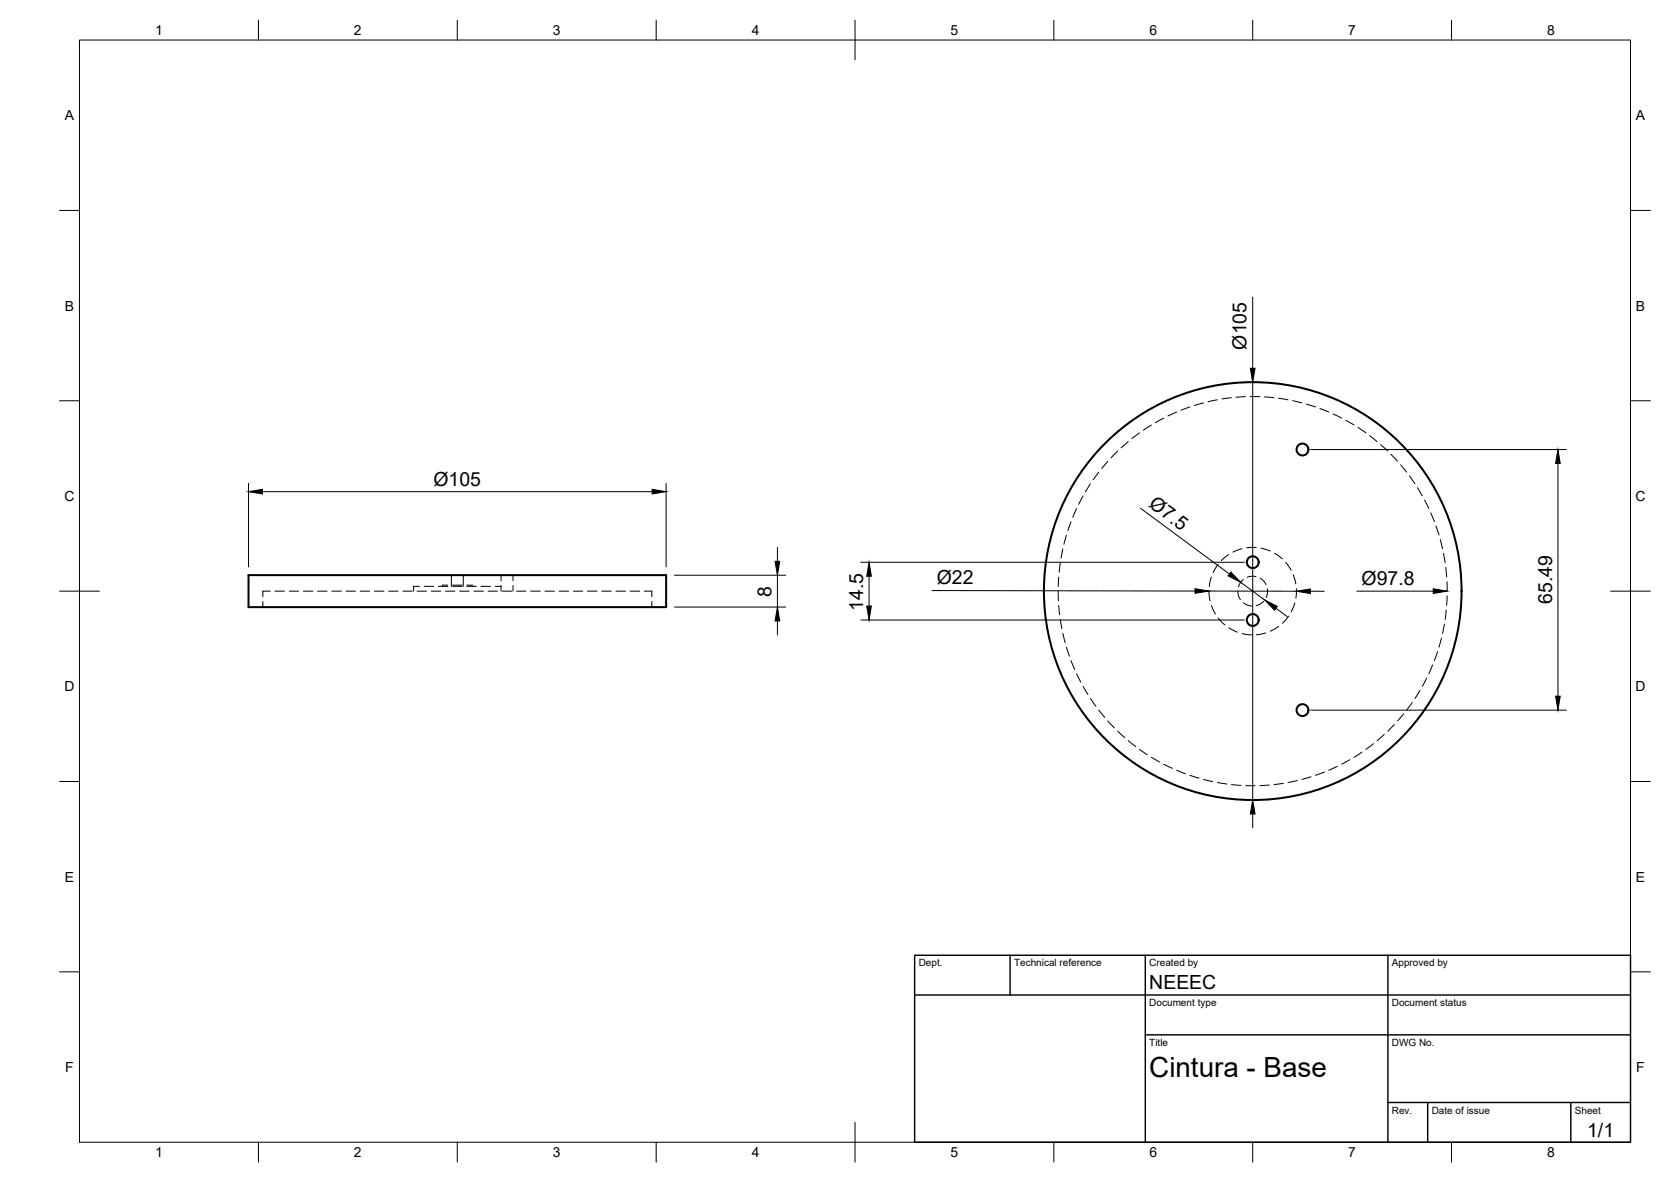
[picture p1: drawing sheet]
<svg xmlns="http://www.w3.org/2000/svg" width="420mm" height="297mm" viewBox="0 0 420 297" stroke-linecap="round" stroke-linejoin="round" font-family="sans-serif">
<!-- layer: Hidden -->
<g fill="none" stroke="#000" stroke-width=".25">
<path d="M309.6 100l-2.3 .3M313.2 99.7l-2.4 .1M314.4 99.7h2.4M317.9 99.7l2.4 .2M276.3 118.7l-1.5 1.9M278.6 115.9l-1.6 1.9M281 113.4l-1.6 1.6M283.7 111l-1.8 1.6M286.5 108.8l-1.9 1.4M289.5 106.8l-2 1.3M292.6 105.1l-2.1 1.1M295.8 103.6l-2.1 .9"/>
<path d="M299.2 102.3l-2.3 .8M302.6 101.2l-2.3 .7M306.1 100.5l-2.4 .5M321.5 100.1l2.3 .4M325 100.7l2.3 .5M328.5 101.5l2.3 .8M331.9 102.7l2.2 .8M335.2 104l2.1 1.1M338.4 105.6l2 1.2M341.5 107.4l1.9 1.4M344.4 109.5l1.8 1.5M347.2 111.7l1.7 1.6"/>
<path d="M349.8 114.2l1.6 1.7M352.2 116.8l1.5 1.8M354.4 119.6l1.4 2M267.3 138l-.5 2.3M268.1 134.5l-.6 2.3M269.3 131.1l-.8 2.3M270.7 127.8l-1 2.2M272.3 124.6l-1.1 2.1M274.2 121.6l-1.3 2M308.9 139.4l-1.8 1.5M312.3 137.9l-2.3 .9M315.9 137.6l-2.4 .1"/>
<path d="M317.1 137.8l2.3 .7M320.5 139l1.9 1.4M356.4 122.6l1.2 2M358.2 125.7l1.1 2.1M359.7 128.9l1 2.2M361.1 132.2l.7 2.3M362.1 135.6l.6 2.3M363 139.1l.4 2.3M66.1 151.2v1.4M68 148.6h-1.9v1.4M69.2 148.6h2.3M72.7 148.6h2.4"/>
<path d="M76.3 148.6h2.4M79.9 148.6h2.4M83.4 148.6h2.4M87 148.6h2.4M90.6 148.6h2.4M94.1 148.6h2.4M97.7 148.6h2.4M101.3 148.6h2.4M104.9 148.6h2.4M105.5 147.3h-1.5v1.3M106.7 147.3h2.3M108.4 148.6h2.4"/>
<path d="M110.2 147.3h2.4M112 148.6h2.4M112.6 147.1h-1.4v.2M113.5 144.5v2.8M113.8 147.3h2.4M113.8 147.1h2.4M115.6 148.6h2.4M116.5 144.5v2.8M117.4 147.3h2.4M117.4 147.1h1.3v.2M119.1 148.6h2.4M120.9 147.3h2.4"/>
<path d="M122.7 148.6h2.4M124.5 147.3h1.5M126 144.5v1.5M126 147.1v1.5M126.3 148.6h2.4M129 144.5v1.5M129 147.1v1.5M129.9 148.6h2.3M133.4 148.6h2.4M137 148.6h2.4M140.6 148.6h2.4M144.2 148.6h2.3"/>
<path d="M147.7 148.6h2.4M151.3 148.6h2.4M154.9 148.6h2.3M158.5 148.6h2.3M162 148.6h1.9v1.4M163.9 151.2v1.4M266.1 148.6v2.3M266.2 152.1l.2 2.4M266.2 145l-.1 2.4M266.6 155.7l.4 2.3M266.6 141.5l-.3 2.3M267.3 159.2l.5 2.3"/>
<path d="M304 148.6l.2 2.4M304.6 145l-.5 2.4M304.6 152.1l1 2.2M306.3 155.3l1.7 1.7M306.3 141.8l-1.3 2.1M309 157.8l2.1 1.1M311.2 148.6l.2 1.1 .5 1M312.3 159.2l2.4 .3M312.6 145.6l-.7 .8-.5 1.1M312.7 151.5l.9 .5 1.1 .3M315.8 144.9l-1.1-.1-1.1 .3M316.8 145.3l.9 .7 .6 .9"/>
<path d="M317.7 151.1l-.8 .7-1.1 .4M318.3 159.1l-2.4 .4M318.7 148v1.1l-.3 1.1M321.5 157.4l-2.1 1.2M323.3 141.3l1.4 2M324 154.8l-1.6 1.8M325.2 144.4l.6 2.3M325.6 151.5l-.9 2.3M326 147.9l-.2 2.5M363.2 156.9l-.5 2.3M363.5 142.6l.2 2.4M363.6 153.3l-.2 2.4"/>
<path d="M363.8 146.2l.1 2.3M363.9 149.7l-.2 2.4M268.1 162.7l.8 2.2M269.3 166l.9 2.2M270.7 169.3l1.1 2.1M272.3 172.5l1.3 2M274.2 175.5l1.4 2M276.3 178.4l1.5 1.9M353 179.4l-1.6 1.8M355.1 176.5l-1.4 1.9M357 173.5l-1.2 2M358.8 170.4l-1.2 2.1"/>
<path d="M360.2 167.1l-.9 2.2M361.5 163.8l-.8 2.2M362.5 160.3l-.7 2.3M278.6 181.2l1.6 1.7M281.1 183.8l1.7 1.6M283.7 186.1l1.9 1.5M286.5 188.3l2 1.4M289.5 190.3l2.1 1.2M292.6 192.1l2.2 1M295.9 193.6l2.2 .8M299.2 194.8l2.3 .7M302.6 195.9l2.3 .5"/>
<path d="M306.1 196.6l2.4 .4M309.6 197.2l2.4 .2M313.2 197.4h2.4M319.2 197.3l-2.4 .1M322.7 196.9l-2.4 .3M326.2 196.2l-2.3 .4M329.6 195.2l-2.2 .7M333 194l-2.2 .8M336.3 192.6l-2.2 1M339.4 190.9l-2 1.1M342.5 189l-2 1.3M345.4 186.9l-1.9 1.4"/>
<path d="M348.1 184.6l-1.8 1.5M350.6 182.1l-1.7 1.7"/>
</g>
<!-- layer: Visible -->
<g fill="none" stroke="#000" stroke-width=".51">
<path d="M62.5 144.5h105v8.1h-105z"/>
<circle cx="327.5" cy="113" r="1.49"/>
<circle cx="315" cy="148.5" r="52.5"/>
<circle cx="315" cy="155.8" r="1.49"/>
<circle cx="315" cy="141.3" r="1.49"/>
<circle cx="327.5" cy="178.5" r="1.49"/>
</g>
<!-- layer: BORDER -->
<g fill="none" stroke="#000" stroke-width=".25">
<path d="M20 10.1h390v276.9h-390zM65 5.1v5M115 5.1v5M165 5.1v5M215 5.1v10M265 5.1v5M315 5.1v5M365 5.1v5M15 52.9h5M410 52.9h5M15 100.7h5M410 100.7h5"/>
<path d="M15 148.6h10M405 148.6h10M15 196.4h5M410 196.4h5M15 244.2h5M410 244.2h5M65 287v5M115 287v5M165 287v5M215 282.1v9.9M265 287v5M315 287v5"/>
<path d="M365 287v5"/>
</g>
<!-- layer: TITLEBLOCK -->
<path d="M230 240.1h180v46.9h-180zM230 250h180M254 240.1v9.9M288 240.1v46.9M349 240.1v46.9M288 260.1h122M349 277.1h61M359 277.1v9.9M395 277.1v9.9" fill="none" stroke="#000" stroke-width=".36"/>
<!-- layer: FD_Dimensions -->
<g fill="none" stroke="#000" stroke-width=".25">
<path d="M315 74.7v17.8M315 96.1v104.9M329.6 113h64.2M391.7 116.5v58.4M62.5 121.5v21M66 123.6h98M167.5 121.5v21M195.5 137.5v3.6M286.8 127.7l22.3 16.6M169.6 144.6h28M169.6 152.6h28M195.5 144.6v8"/>
<path d="M195.5 156v3.6M216.4 141.3h96.5M216.4 155.8h96.5M218.5 144.8v7.5M234.3 148.4l66.2 .1M304 148.5l22 .1M312 146.3l6 4.5M320.8 152.9l2.8 2M329.5 148.6h3.5M341.2 148.6h19.2M329.6 178.5h64.2M315 204.6v3.5"/>
</g>
<g fill="#000" stroke="#000" stroke-width=".25">
<path d="M314.4 92.5h1.2l-.6 3.6zM391.7 113l.6 3.5h-1.2zM62.5 123.6l3.5-.6v1.1zM164 123l3.5 .6-3.5 .5zM194.9 141.1h1.1l-.5 3.5zM195.5 152.6l.5 3.4h-1.1zM218.5 141.3l.6 3.5h-1.2zM217.9 152.3h1.2l-.6 3.5zM300.5 147.9l3.5 .6-3.5 .6zM309.5 143.8l2.5 2.5-3.2-1.6zM318 150.8l3.2 1.6-.7 .9zM326 148.6l3.5-.6v1.2z"/>
<path d="M360.4 148l3.5 .6-3.5 .5zM391.1 174.9h1.2l-.6 3.6zM315 201l.6 3.6h-1.2z"/>
</g>
<text font-size="7" x="289" y="270.6">Cintura - Base</text>
<g font-size="4.9">
<text x="313.4" y="87.8" transform="rotate(-90 313.4 87.8)">Ø105</text>
<text x="109" y="122">Ø105</text>
<text x="288.6" y="127.2" transform="rotate(36 288.6 127.2)">Ø7.5</text>
<text x="194" y="149.9" transform="rotate(-90 194 149.9)">8</text>
<text x="235.5" y="146.9">Ø22</text>
<text x="342.4" y="147">Ø97.8</text>
<text x="217.1" y="153.5" transform="rotate(-90 217.1 153.5)">14.5</text>
<text x="390.3" y="151.8" transform="rotate(-90 390.3 151.8)">65.49</text>
<text x="289" y="248.5">NEEEC</text>
<text x="399.1" y="285.7">1/1</text>
</g>
<g font-size="3.5">
<text x="39" y="8.8">1</text>
<text x="89" y="8.8">2</text>
<text x="139" y="8.8">3</text>
<text x="189" y="8.8">4</text>
<text x="239" y="8.8">5</text>
<text x="289" y="8.8">6</text>
<text x="339" y="8.8">7</text>
<text x="389" y="8.8">8</text>
<text x="16.3" y="30.2">A</text>
<text x="411.3" y="30.2">A</text>
<text x="16.3" y="78">B</text>
<text x="411.3" y="78">B</text>
<text x="16.2" y="125.9">C</text>
<text x="411.2" y="125.9">C</text>
<text x="16.2" y="173.7">D</text>
<text x="411.2" y="173.7">D</text>
<text x="16.3" y="221.6">E</text>
<text x="411.3" y="221.6">E</text>
<text x="16.4" y="269.4">F</text>
<text x="411.4" y="269.4">F</text>
<text x="39" y="290.8">1</text>
<text x="89" y="290.8">2</text>
<text x="139" y="290.8">3</text>
<text x="189" y="290.8">4</text>
<text x="239" y="290.8">5</text>
<text x="289" y="290.8">6</text>
<text x="339" y="290.8">7</text>
<text x="389" y="290.8">8</text>
</g>
<g font-size="2.5">
<text x="231" y="242.9">Dept.</text>
<text x="255" y="242.9">Technical reference</text>
<text x="289" y="242.9">Created by</text>
<text x="350" y="242.9">Approved by</text>
<text x="289" y="252.8">Document type</text>
<text x="350" y="252.8">Document status</text>
<text x="289" y="262.9">Title</text>
<text x="350" y="262.9">DWG No.</text>
<text x="350" y="279.9">Rev.</text>
<text x="360" y="279.9">Date of issue</text>
<text x="396" y="279.9">Sheet</text>
</g>
</svg>
